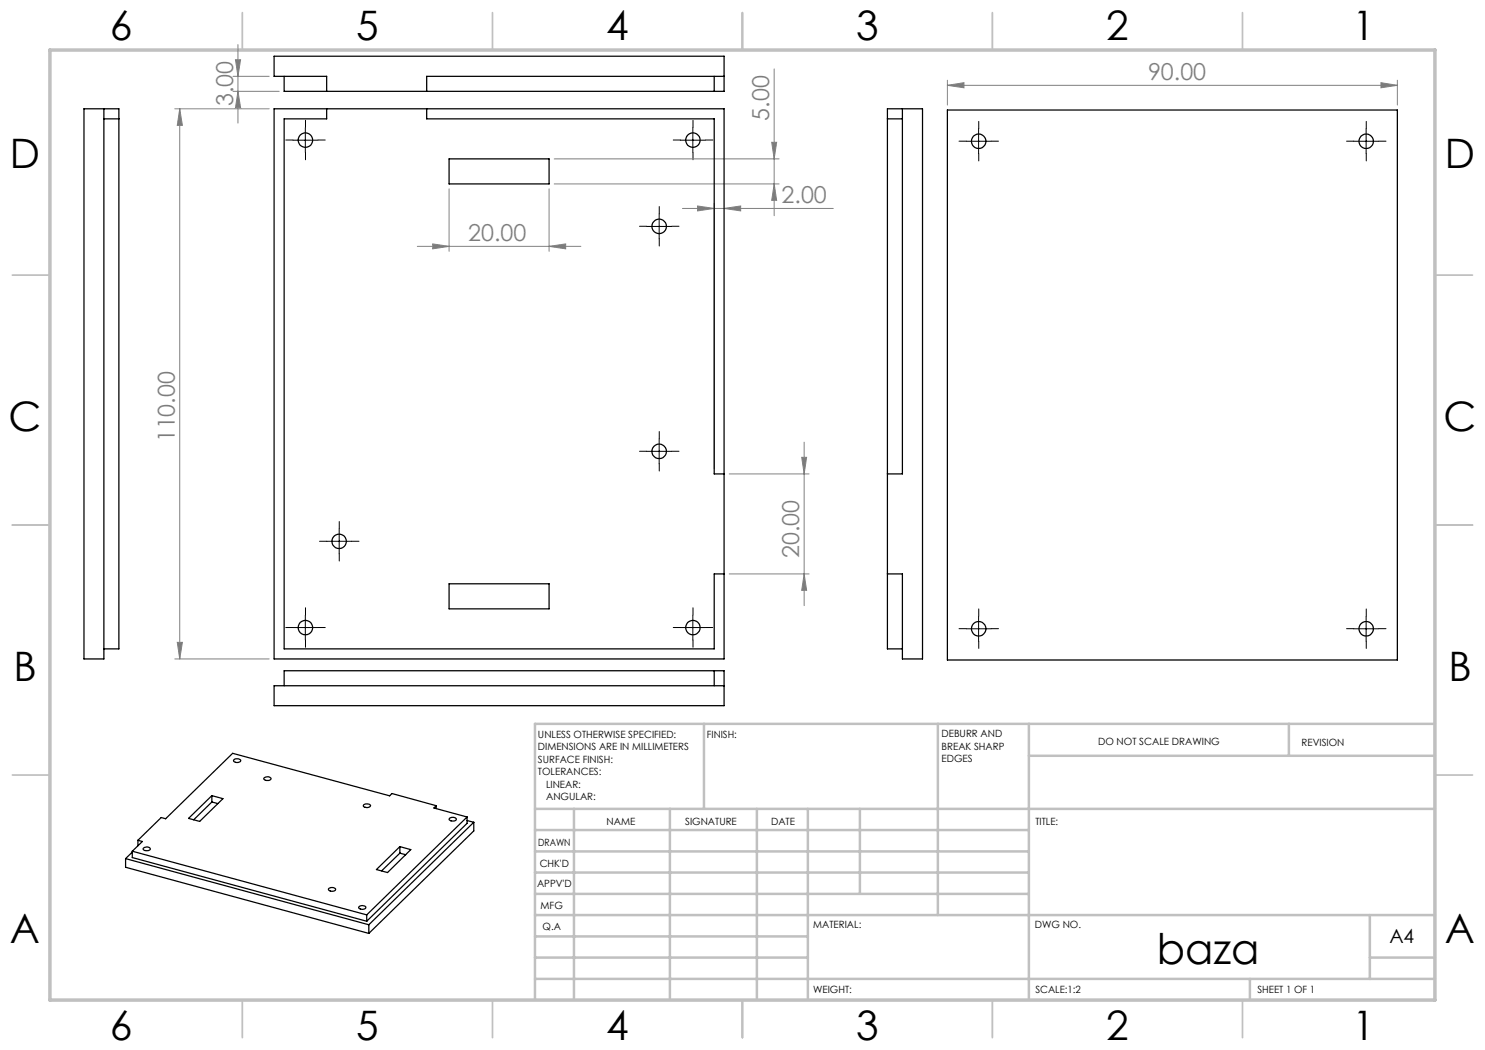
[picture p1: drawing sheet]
<svg xmlns="http://www.w3.org/2000/svg" width="297mm" height="210mm" viewBox="0 0 297 210" stroke-linecap="round" stroke-linejoin="round" font-family="sans-serif">
<g fill="none" stroke="#808080" stroke-width=".2">
<path d="M46.6 15.3h7.2M46.6 18.3h9.2M47.1 12h1l-.5 3.3zM47.6 18.3l.5 3.2h-1zM47.6 8.9v15.7M154.8 13.8v29.3M189.5 17.1l3.3-.6v1.1zM189.5 16v5M189.5 17.1h90M276.2 16.5l3.3 .6-3.3 .5zM279.5 16v5M35 21.8h18.8"/>
<path d="M35.9 21.8l.6 3.3h-1zM35.9 21.8v110M89.8 37.8v12.5M109.8 37.8v12.5M110.8 36.8h45M110.8 31.8h45M154.3 28.5h1l-.5 3.3zM154.8 36.8l.5 3.3h-1zM83.5 49.3h32.7M86.5 48.8l3.3 .5-3.3 .5zM109.8 49.3l3.3-.5v1zM136.5 41.7h30.2"/>
<path d="M139.5 41.2l3.3 .5-3.3 .5zM142.8 40.7v53.1M144.8 41.7l3.3-.5v1zM145.8 94.8h16M160.3 91.5h1l-.5 3.3zM160.8 88.4v32.7M145.8 114.8h16M160.8 114.8l.5 3.3h-1zM35 131.8h18.8M35.5 128.5h1l-.6 3.3z"/>
</g>
<g fill="none" stroke="#000" stroke-width=".2" stroke-dasharray="15.2 1.3 1.3 1.3">
<path d="M58.6 28h-1.5M61.1 25.5v-1.4M61.1 30.5v1.5M63.6 28h1.4M136.1 28h-1.5M138.6 25.5v-1.4M138.6 30.5v1.5M141.1 28h1.4M193.3 28.2h-1.5M195.8 25.7v-1.4M195.8 30.7v1.5M198.3 28.2h1.4"/>
<path d="M270.8 28.2h-1.5M273.3 25.7v-1.4M273.3 30.7v1.5M275.8 28.2h1.4M129.3 45.3h-1.4M131.8 42.8v-1.5M131.8 47.8v1.4M134.3 45.3h1.5M129.3 90.3h-1.4M131.8 87.8v-1.5M131.8 92.8v1.4M134.3 90.3h1.5"/>
<path d="M65.3 108.3h-1.4M67.8 105.8v-1.5M67.8 110.8v1.4M70.3 108.3h1.5M58.6 125.5h-1.5M61.1 123v-1.4M61.1 128v1.5M63.6 125.5h1.4M136.1 125.5h-1.5M138.6 123v-1.4M138.6 128v1.5M141.1 125.5h1.4"/>
<path d="M193.3 125.7h-1.5M195.8 123.2v-1.4M195.8 128.2v1.5M198.3 125.7h1.4M270.8 125.7h-1.5M273.3 123.2v-1.4M273.3 128.2v1.5M275.8 125.7h1.4"/>
</g>
<g fill="none" stroke="#000" stroke-width=".2">
<path d="M58.6 28h5M61.1 25.5v5M136.1 28h5M138.6 25.5v5M193.3 28.2h4.9M195.7 25.7v5.1M270.7 28.2h5M273.2 25.7v5.1M129.3 45.3h5M131.8 42.8v5M129.3 90.3h5M131.8 87.8v5"/>
<path d="M65.3 108.3h5M67.8 105.8v5M58.6 125.5h5M61.1 123v5M136.1 125.5h5M138.6 123v5M193.3 125.8h4.9M195.7 123.3v5M270.7 125.8h5M273.2 123.3v5"/>
</g>
<g fill="none" stroke="#c0c0c0" stroke-width=".35">
<path d="M48.5 2.5v7.5M98.5 2.5v7.5M148.5 2.5v7.5M198.5 2.5v7.5M248.5 2.5v7.5M2.5 55h7.5M287 55h7.5M2.5 105h7.5M287 105h7.5M2.5 155h7.5M287 155h7.5M48.5 200v7.5"/>
<path d="M98.5 200v7.5M148.5 200v7.5M198.5 200v7.5M248.5 200v7.5"/>
</g>
<g fill="none" stroke="#c0c0c0" stroke-width=".5">
<path d="M140.8 144.8v17M187.6 144.8v38.2M205.8 144.8v55.2M205.8 151.2h81.2M257.8 144.8v6.4M287 144.8h-180v55.2M107 161.8h180M107 178.8h98.8M107 174.5h98.8M107 170.3h98.8M107 166h98.8M114.8 161.8v38.2"/>
<path d="M134 161.8v38.2M151.4 161.8v38.2M161.6 161.8v38.2M172 161.8v17M107 195.8h180M107 191.5h54.6M107 187.3h54.6M107 183h180M250 195.8v4.2M274 191.5h13M274 183v12.8"/>
</g>
<path d="M10 10h277v190h-277z" fill="none" stroke="#c0c0c0" stroke-width=".7"/>
<g fill="#808080">
<path d="M154.8 36.8l.5 3.3h-1zM154.3 28.5h1l-.5 3.3z"/>
<path d="M35.9 21.8l.6 3.3h-1zM35.5 128.5h1l-.6 3.3zM160.3 91.5h1l-.5 3.3zM160.8 114.8l.5 3.3h-1z"/>
<path d="M47.1 12h1l-.5 3.3zM47.6 18.3l.5 3.2h-1z"/>
<path d="M139.5 41.2l3.3 .5-3.3 .5zM144.8 41.7l3.3-.5v1zM86.5 48.8l3.3 .5-3.3 .5zM109.8 49.3l3.3-.5v1zM189.5 17.1l3.3-.6v1.1zM276.2 16.5l3.3 .6-3.3 .5z"/>
</g>
<g fill="none" stroke="#000" stroke-width=".25">
<path d="M56.8 15.3v3h88v-7.1h-90v4.1h10.5v3M142.8 15.3v3M144.8 15.3h-59.5v3M20.8 23.8h3M20.8 21.8v110h-4v-110h7v108h-3M54.8 21.8h90v110h-90zM65.3 21.8v2h-8.5v106h86v-15h2M85.3 21.8v2h57.5v71h2M89.8 31.8h20v5h-20zM177.5 23.8h3M180.5 21.8v73h-3M189.5 22h90v110h-90z"/>
<path d="M89.8 116.8h20v5h-20zM177.5 114.8h3v17h4v-110h-7v108h3M56.8 137.2v-3h88v6.9h-90v-3.9h90M142.8 134.2v3M42.4 159.1v1.3M46.7 152a.99 .99 0 0 1 1.5 .1 .83 .83 0 0 1-1.5-.1zM52.8 155.6a.83 .83 0 0 1 1.4 .2 .99 .99 0 0 1-1.5-.1zM25.1 171.7v1.8l48.7 13.2M25.1 171.7l48.7 13.3M26.5 170.2v1.3l46.8 12.7M26.5 170.4l-1.4 1.3M26.5 170.2l46.8 12.8"/>
<path d="M27.6 168.1l.9 .2-2 1.9M27.6 168.1v1M28.6 169.7a.84 .84 0 0 1 1.5 .2 .99 .99 0 0 1-1.5-.1zM37.7 163.7l4.7-4.6 2.2 .6-4.7 4.6zM42.4 160.4l1.2 .3M42.4 160.4l-3.7 3.6M65.8 177.7a.95 .95 0 0 1 1.3 .2 .83 .83 0 0 1-1.4-.1zM72.7 161a.88 .88 0 0 1 1.4 .2 .86 .86 0 0 1-1.4-.1zM75.3 173.9l4.7-4.6 2.2 .6-4.7 4.6zM80 170.6l-3.7 3.6M80 170.6l1.1 .3M80 169.3v1.3"/>
<path d="M87.2 161.1l-8.8-2.4-.5 .5-31.4-8.5-13.4 13.1-.9-.3-4.6 4.6M87.2 161.1l-.4 .5 6.6 1.8M87.2 161.1v.6M89.9 163.7a.87 .87 0 0 1 1.4 .2 .99 .99 0 0 1-1.5 0zM93.4 163.4v1.3l-20.1 19.5M93.4 164.1l1.4 .4M93.4 163.4l-20.1 19.6M94.8 164.5v1.7l-21 20.5M94.8 164.5l-21 20.5M71.8 181.3a.88 .88 0 0 1 1.4 .3 .85 .85 0 0 1-1.4-.2zM73.3 183v1.2M73.8 185v1.7"/>
<circle cx="61.1" cy="28" r="1.45"/>
<circle cx="138.6" cy="28" r="1.45"/>
<circle cx="195.8" cy="28.3" r="1.45"/>
<circle cx="273.2" cy="28.3" r="1.44"/>
<circle cx="131.8" cy="45.3" r="1.45"/>
<circle cx="131.8" cy="90.3" r="1.45"/>
<circle cx="67.8" cy="108.3" r="1.44"/>
<circle cx="61.1" cy="125.5" r="1.45"/>
<circle cx="138.6" cy="125.5" r="1.45"/>
<circle cx="195.7" cy="125.8" r="1.46"/>
<circle cx="273.2" cy="125.8" r="1.45"/>
</g>
<text font-size="8.5" x="231.4" y="192.7">baza</text>
<g font-size="8.1">
<text x="22" y="8">6</text>
<text x="71.2" y="8">5</text>
<text x="121.2" y="8">4</text>
<text x="171.3" y="8">3</text>
<text x="221.3" y="8">2</text>
<text x="270.5" y="8">1</text>
<text x="2" y="33.6">D</text>
<text x="289" y="33.6">D</text>
<text x="1.7" y="86.1">C</text>
<text x="288.7" y="86.1">C</text>
<text x="2.7" y="136.1">B</text>
<text x="289.7" y="136.1">B</text>
<text x="2" y="188.6">A</text>
<text x="289" y="188.6">A</text>
<text x="22" y="208">6</text>
<text x="71.2" y="208">5</text>
<text x="121.2" y="208">4</text>
<text x="171.3" y="208">3</text>
<text x="221.3" y="208">2</text>
<text x="270.5" y="208">1</text>
</g>
<g font-size="4.7" fill="#808080">
<text x="229.6" y="16">90.00</text>
<text x="46.6" y="21.2" transform="rotate(-90 46.6 21.2)">3.00</text>
<text x="153.8" y="24.1" transform="rotate(-90 153.8 24.1)">5.00</text>
<text x="156.3" y="40.7">2.00</text>
<text x="93.7" y="48.2">20.00</text>
<text x="35" y="88.5" transform="rotate(-90 35 88.5)">110.00</text>
<text x="159.8" y="111.6" transform="rotate(-90 159.8 111.6)">20.00</text>
</g>
<text font-size="3.9" x="277.9" y="188.5">A4</text>
<g font-size="2">
<text x="107.6" y="147.6">UNLESS OTHERWISE SPECIFIED:</text>
<text x="141.4" y="147.6">FINISH:</text>
<text x="188.3" y="147.5">DEBURR AND</text>
<text x="188.3" y="150">BREAK SHARP</text>
<text x="219.6" y="149">DO NOT SCALE DRAWING</text>
<text x="260.3" y="149.2">REVISION</text>
<text x="107.6" y="150.1">DIMENSIONS ARE IN MILLIMETERS</text>
<text x="107.6" y="152.6">SURFACE FINISH:</text>
<text x="107.6" y="155.1">TOLERANCES:</text>
<text x="188.3" y="152.5">EDGES</text>
<text x="109.2" y="157.6">LINEAR:</text>
<text x="109.2" y="160.1">ANGULAR:</text>
<text x="121.3" y="165">NAME</text>
<text x="137" y="164.9">SIGNATURE</text>
<text x="154.2" y="164.9">DATE</text>
<text x="207.1" y="164.9">TITLE:</text>
<text x="107.6" y="169.1">DRAWN</text>
<text x="107.9" y="173.3">CHK'D</text>
<text x="107.4" y="177.4">APPV'D</text>
<text x="108.1" y="181.8">MFG</text>
<text x="108.5" y="186">Q.A</text>
<text x="162.6" y="185.5">MATERIAL:</text>
<text x="207" y="185.5">DWG NO.</text>
<text x="162.6" y="198.5">WEIGHT:</text>
<text x="207.1" y="198.6">SCALE:1:2</text>
<text x="251.5" y="198.6">SHEET 1 OF 1</text>
</g>
</svg>
